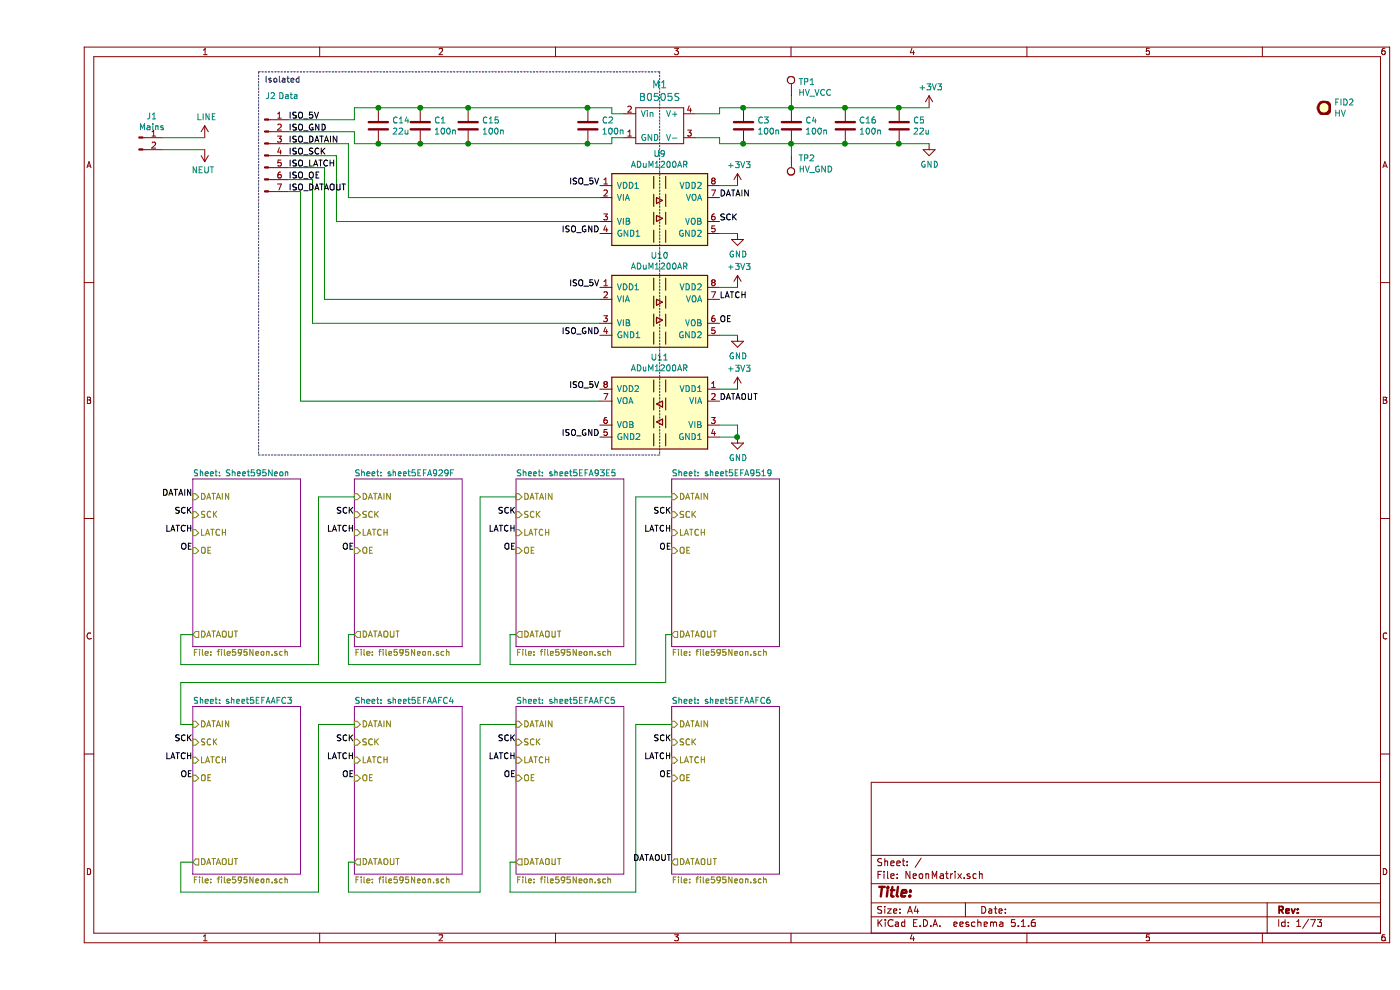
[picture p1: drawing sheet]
EESchema Schematic File Version 4
EELAYER 30 0
EELAYER END
$Descr A4 11693 8268
encoding utf-8
Sheet 1 73
Title ""
Date ""
Rev ""
Comp ""
Comment1 ""
Comment2 ""
Comment3 ""
Comment4 ""
$EndDescr
$Sheet
S 1300 4000 900  1400
U 5EF299B0
F0 "Sheet595Neon" 50
F1 "file595Neon.sch" 50
F2 "DATAIN" I L 1300 4150 50 
F3 "SCK" I L 1300 4300 50 
F4 "DATAOUT" O L 1300 5300 50 
F5 "LATCH" I L 1300 4450 50 
F6 "OE" I L 1300 4600 50 
$EndSheet
Text Label 1300 4300 2    50   ~ 0
SCK
Text Label 1300 4450 2    50   ~ 0
LATCH
Text Label 1300 4600 2    50   ~ 0
OE
$Sheet
S 2650 4000 900  1400
U 5EFA92A6
F0 "sheet5EFA929F" 50
F1 "file595Neon.sch" 50
F2 "DATAIN" I L 2650 4150 50 
F3 "SCK" I L 2650 4300 50 
F4 "DATAOUT" O L 2650 5300 50 
F5 "LATCH" I L 2650 4450 50 
F6 "OE" I L 2650 4600 50 
$EndSheet
Text Label 2650 4300 2    50   ~ 0
SCK
Text Label 2650 4450 2    50   ~ 0
LATCH
Text Label 2650 4600 2    50   ~ 0
OE
$Sheet
S 4000 4000 900  1400
U 5EFA93EC
F0 "sheet5EFA93E5" 50
F1 "file595Neon.sch" 50
F2 "DATAIN" I L 4000 4150 50 
F3 "SCK" I L 4000 4300 50 
F4 "DATAOUT" O L 4000 5300 50 
F5 "LATCH" I L 4000 4450 50 
F6 "OE" I L 4000 4600 50 
$EndSheet
Text Label 4000 4300 2    50   ~ 0
SCK
Text Label 4000 4450 2    50   ~ 0
LATCH
Text Label 4000 4600 2    50   ~ 0
OE
$Sheet
S 5300 4000 900  1400
U 5EFA9520
F0 "sheet5EFA9519" 50
F1 "file595Neon.sch" 50
F2 "DATAIN" I L 5300 4150 50 
F3 "SCK" I L 5300 4300 50 
F4 "DATAOUT" O L 5300 5300 50 
F5 "LATCH" I L 5300 4450 50 
F6 "OE" I L 5300 4600 50 
$EndSheet
Text Label 5300 4300 2    50   ~ 0
SCK
Text Label 5300 4450 2    50   ~ 0
LATCH
Text Label 5300 4600 2    50   ~ 0
OE
Wire Wire Line
	2650 4150 2350 4150
Wire Wire Line
	2350 4150 2350 5550
Wire Wire Line
	2350 5550 1200 5550
Wire Wire Line
	1200 5550 1200 5300
Wire Wire Line
	1200 5300 1300 5300
Wire Wire Line
	2650 5300 2600 5300
Wire Wire Line
	2600 5300 2600 5550
Wire Wire Line
	2600 5550 3700 5550
Wire Wire Line
	3700 5550 3700 4150
Wire Wire Line
	3700 4150 4000 4150
Wire Wire Line
	4000 5300 3950 5300
Wire Wire Line
	3950 5300 3950 5550
Wire Wire Line
	3950 5550 5000 5550
Wire Wire Line
	5000 5550 5000 4150
Wire Wire Line
	5000 4150 5300 4150
$Sheet
S 1300 5900 900  1400
U 5EFAAFCD
F0 "sheet5EFAAFC3" 50
F1 "file595Neon.sch" 50
F2 "DATAIN" I L 1300 6050 50 
F3 "SCK" I L 1300 6200 50 
F4 "DATAOUT" O L 1300 7200 50 
F5 "LATCH" I L 1300 6350 50 
F6 "OE" I L 1300 6500 50 
$EndSheet
Text Label 1300 6200 2    50   ~ 0
SCK
Text Label 1300 6350 2    50   ~ 0
LATCH
Text Label 1300 6500 2    50   ~ 0
OE
$Sheet
S 2650 5900 900  1400
U 5EFAAFD7
F0 "sheet5EFAAFC4" 50
F1 "file595Neon.sch" 50
F2 "DATAIN" I L 2650 6050 50 
F3 "SCK" I L 2650 6200 50 
F4 "DATAOUT" O L 2650 7200 50 
F5 "LATCH" I L 2650 6350 50 
F6 "OE" I L 2650 6500 50 
$EndSheet
Text Label 2650 6200 2    50   ~ 0
SCK
Text Label 2650 6350 2    50   ~ 0
LATCH
Text Label 2650 6500 2    50   ~ 0
OE
$Sheet
S 4000 5900 900  1400
U 5EFAAFE1
F0 "sheet5EFAAFC5" 50
F1 "file595Neon.sch" 50
F2 "DATAIN" I L 4000 6050 50 
F3 "SCK" I L 4000 6200 50 
F4 "DATAOUT" O L 4000 7200 50 
F5 "LATCH" I L 4000 6350 50 
F6 "OE" I L 4000 6500 50 
$EndSheet
Text Label 4000 6200 2    50   ~ 0
SCK
Text Label 4000 6350 2    50   ~ 0
LATCH
Text Label 4000 6500 2    50   ~ 0
OE
$Sheet
S 5300 5900 900  1400
U 5EFAAFEB
F0 "sheet5EFAAFC6" 50
F1 "file595Neon.sch" 50
F2 "DATAIN" I L 5300 6050 50 
F3 "SCK" I L 5300 6200 50 
F4 "DATAOUT" O L 5300 7200 50 
F5 "LATCH" I L 5300 6350 50 
F6 "OE" I L 5300 6500 50 
$EndSheet
Text Label 5300 6200 2    50   ~ 0
SCK
Text Label 5300 6350 2    50   ~ 0
LATCH
Text Label 5300 6500 2    50   ~ 0
OE
Wire Wire Line
	2650 6050 2350 6050
Wire Wire Line
	2350 6050 2350 7450
Wire Wire Line
	2350 7450 1200 7450
Wire Wire Line
	1200 7450 1200 7200
Wire Wire Line
	1200 7200 1300 7200
Wire Wire Line
	2650 7200 2600 7200
Wire Wire Line
	2600 7200 2600 7450
Wire Wire Line
	2600 7450 3700 7450
Wire Wire Line
	3700 7450 3700 6050
Wire Wire Line
	3700 6050 4000 6050
Wire Wire Line
	4000 7200 3950 7200
Wire Wire Line
	3950 7200 3950 7450
Wire Wire Line
	3950 7450 5000 7450
Wire Wire Line
	5000 7450 5000 6050
Wire Wire Line
	5000 6050 5300 6050
Wire Wire Line
	5300 5300 5250 5300
Wire Wire Line
	5250 5300 5250 5700
Wire Wire Line
	5250 5700 1200 5700
Wire Wire Line
	1200 5700 1200 6050
Wire Wire Line
	1200 6050 1300 6050
$Comp
L Connector:Conn_01x02_Male J1
U 1 1
P 850 1150
F 0 "J1" H 958 1331 50  0000 C CNN
F 1 "Mains" H 958 1240 50  0000 C CNN
F 2 "TerminalBlock_RND:TerminalBlock_RND_205-00001_1x02_P5.00mm_Horizontal" H 850 1150 50  0001 C CNN
F 3 "~" H 850 1150 50  0001 C CNN
	1    850  1150
	1    0    0    -1  
$EndComp
$Comp
L power:LINE #PWR0269
U 1 1
P 1400 1150
F 0 "#PWR0269" H 1400 1000 50  0001 C CNN
F 1 "LINE" H 1415 1323 50  0000 C CNN
F 2 "" H 1400 1150 50  0001 C CNN
F 3 "" H 1400 1150 50  0001 C CNN
	1    1400 1150
	1    0    0    -1  
$EndComp
$Comp
L power:NEUT #PWR0270
U 1 1
P 1400 1250
F 0 "#PWR0270" H 1400 1100 50  0001 C CNN
F 1 "NEUT" H 1415 1423 50  0000 C CNN
F 2 "" H 1400 1250 50  0001 C CNN
F 3 "" H 1400 1250 50  0001 C CNN
	1    1400 1250
	-1   0    0    1   
$EndComp
Wire Wire Line
	1050 1150 1400 1150
Wire Wire Line
	1400 1250 1050 1250
$Comp
L Connector:Conn_01x07_Male J2
U 1 1
P 1900 1300
F 0 "J2" H 1950 1800 50  0000 C CNN
F 1 "Data" H 2100 1800 50  0000 C CNN
F 2 "Connector_PinHeader_2.54mm:PinHeader_1x07_P2.54mm_Vertical" H 1900 1300 50  0001 C CNN
F 3 "~" H 1900 1300 50  0001 C CNN
	1    1900 1300
	1    0    0    -1  
$EndComp
$Comp
L NeonMatrix:B0505S M1
U 1 1
P 5200 1050
F 0 "M1" H 5200 1397 60  0000 C CNN
F 1 "B0505S" H 5200 1291 60  0000 C CNN
F 2 "NeonMatrix:M_DCDC_SIP4" H 5200 1050 60  0001 C CNN
F 3 "" H 5200 1050 60  0001 C CNN
	1    5200 1050
	1    0    0    -1  
$EndComp
Wire Wire Line
	2100 1100 2650 1100
$Comp
L Isolator:ADuM1200AR U9
U 1 1
P 5200 1750
F 0 "U9" H 5200 2217 50  0000 C CNN
F 1 "ADuM1200AR" H 5200 2126 50  0000 C CNN
F 2 "Package_SO:SOIC-8_3.9x4.9mm_P1.27mm" H 5200 1350 50  0001 C CIN
F 3 "https://www.analog.com/media/en/technical-documentation/data-sheets/ADuM1200_1201.pdf" H 4750 2150 50  0001 C CNN
F 4 "C15219" H 5200 1750 50  0001 C CNN "LCSC"
	1    5200 1750
	1    0    0    -1  
$EndComp
$Comp
L Isolator:ADuM1200AR U10
U 1 1
P 5200 2600
F 0 "U10" H 5200 3067 50  0000 C CNN
F 1 "ADuM1200AR" H 5200 2976 50  0000 C CNN
F 2 "Package_SO:SOIC-8_3.9x4.9mm_P1.27mm" H 5200 2200 50  0001 C CIN
F 3 "https://www.analog.com/media/en/technical-documentation/data-sheets/ADuM1200_1201.pdf" H 4750 3000 50  0001 C CNN
F 4 "C15219" H 5200 2600 50  0001 C CNN "LCSC"
	1    5200 2600
	1    0    0    -1  
$EndComp
Wire Wire Line
	2100 1200 2600 1200
Wire Wire Line
	2600 1200 2600 1650
Wire Wire Line
	2100 1300 2500 1300
Wire Wire Line
	2500 1300 2500 1850
Text Label 4700 1550 2    50   ~ 0
ISO_5V
Text Label 4700 2400 2    50   ~ 0
ISO_5V
Text Label 4700 2800 2    50   ~ 0
ISO_GND
Text Label 4700 1950 2    50   ~ 0
ISO_GND
Wire Wire Line
	2100 1400 2400 1400
Wire Wire Line
	2400 1400 2400 2500
Wire Wire Line
	2100 1500 2300 1500
Wire Wire Line
	2300 1500 2300 2700
Text Label 2100 1000 0    50   ~ 0
ISO_5V
Text Label 2100 1100 0    50   ~ 0
ISO_GND
Text Notes 1900 700  0    50   ~ 0
Isolated
Text Label 2100 1200 0    50   ~ 0
ISO_DATAIN
Text Label 2100 1300 0    50   ~ 0
ISO_SCK
Text Label 2100 1400 0    50   ~ 0
ISO_LATCH
Text Label 2100 1500 0    50   ~ 0
ISO_OE
$Comp
L power:+3V3 #PWR0271
U 1 1
P 7450 900
F 0 "#PWR0271" H 7450 750 50  0001 C CNN
F 1 "+3V3" H 7465 1073 50  0000 C CNN
F 2 "" H 7450 900 50  0001 C CNN
F 3 "" H 7450 900 50  0001 C CNN
	1    7450 900 
	1    0    0    -1  
$EndComp
$Comp
L power:GND #PWR0272
U 1 1
P 7450 1200
F 0 "#PWR0272" H 7450 950 50  0001 C CNN
F 1 "GND" H 7455 1027 50  0000 C CNN
F 2 "" H 7450 1200 50  0001 C CNN
F 3 "" H 7450 1200 50  0001 C CNN
	1    7450 1200
	1    0    0    -1  
$EndComp
$Comp
L Device:C C1
U 1 1
P 3200 1050
F 0 "C1" H 3315 1096 50  0000 L CNN
F 1 "100n" H 3315 1005 50  0000 L CNN
F 2 "Capacitor_SMD:C_0805_2012Metric" H 3238 900 50  0001 C CNN
F 3 "~" H 3200 1050 50  0001 C CNN
F 4 "C49678" H 3200 1050 50  0001 C CNN "LCSC"
	1    3200 1050
	1    0    0    -1  
$EndComp
$Comp
L Device:C C2
U 1 1
P 4600 1050
F 0 "C2" H 4715 1096 50  0000 L CNN
F 1 "100n" H 4715 1005 50  0000 L CNN
F 2 "Capacitor_SMD:C_0805_2012Metric" H 4638 900 50  0001 C CNN
F 3 "~" H 4600 1050 50  0001 C CNN
F 4 "C49678" H 4600 1050 50  0001 C CNN "LCSC"
	1    4600 1050
	1    0    0    -1  
$EndComp
$Comp
L Device:C C3
U 1 1
P 5900 1050
F 0 "C3" H 6015 1096 50  0000 L CNN
F 1 "100n" H 6015 1005 50  0000 L CNN
F 2 "Capacitor_SMD:C_0805_2012Metric" H 5938 900 50  0001 C CNN
F 3 "~" H 5900 1050 50  0001 C CNN
F 4 "C49678" H 5900 1050 50  0001 C CNN "LCSC"
	1    5900 1050
	1    0    0    -1  
$EndComp
Wire Wire Line
	4800 1200 4800 1150
Wire Wire Line
	4800 1150 4900 1150
Connection ~ 4600 1200
Wire Wire Line
	4600 1200 4800 1200
Wire Wire Line
	4900 950  4800 950 
Wire Wire Line
	4800 950  4800 900 
Wire Wire Line
	4800 900  4600 900 
Connection ~ 4600 900 
Wire Wire Line
	2650 900  2650 1000
Wire Wire Line
	2650 1000 2100 1000
Wire Wire Line
	2650 1100 2650 1200
Wire Wire Line
	5700 1150 5700 1200
Wire Wire Line
	5700 1200 5900 1200
Wire Wire Line
	5500 1150 5700 1150
Wire Wire Line
	5700 900  5700 950 
Wire Wire Line
	5500 950  5700 950 
$Comp
L power:+3V3 #PWR0273
U 1 1
P 5850 1550
F 0 "#PWR0273" H 5850 1400 50  0001 C CNN
F 1 "+3V3" H 5865 1723 50  0000 C CNN
F 2 "" H 5850 1550 50  0001 C CNN
F 3 "" H 5850 1550 50  0001 C CNN
	1    5850 1550
	1    0    0    -1  
$EndComp
$Comp
L power:+3V3 #PWR0274
U 1 1
P 5850 2400
F 0 "#PWR0274" H 5850 2250 50  0001 C CNN
F 1 "+3V3" H 5865 2573 50  0000 C CNN
F 2 "" H 5850 2400 50  0001 C CNN
F 3 "" H 5850 2400 50  0001 C CNN
	1    5850 2400
	1    0    0    -1  
$EndComp
$Comp
L Device:C C4
U 1 1
P 6300 1050
F 0 "C4" H 6415 1096 50  0000 L CNN
F 1 "100n" H 6415 1005 50  0000 L CNN
F 2 "Capacitor_SMD:C_0805_2012Metric" H 6338 900 50  0001 C CNN
F 3 "~" H 6300 1050 50  0001 C CNN
F 4 "C49678" H 6300 1050 50  0001 C CNN "LCSC"
	1    6300 1050
	1    0    0    -1  
$EndComp
Connection ~ 5900 900 
Connection ~ 6300 900 
Wire Wire Line
	5900 1200 6300 1200
Connection ~ 5900 1200
Connection ~ 6300 1200
$Comp
L power:GND #PWR0275
U 1 1
P 5850 2800
F 0 "#PWR0275" H 5850 2550 50  0001 C CNN
F 1 "GND" H 5855 2627 50  0000 C CNN
F 2 "" H 5850 2800 50  0001 C CNN
F 3 "" H 5850 2800 50  0001 C CNN
	1    5850 2800
	1    0    0    -1  
$EndComp
$Comp
L power:GND #PWR0276
U 1 1
P 5850 1950
F 0 "#PWR0276" H 5850 1700 50  0001 C CNN
F 1 "GND" H 5855 1777 50  0000 C CNN
F 2 "" H 5850 1950 50  0001 C CNN
F 3 "" H 5850 1950 50  0001 C CNN
	1    5850 1950
	1    0    0    -1  
$EndComp
Wire Wire Line
	5700 1950 5850 1950
Wire Wire Line
	5850 1550 5700 1550
Wire Wire Line
	5700 2400 5850 2400
Wire Wire Line
	5850 2800 5700 2800
Text Label 1300 4150 2    50   ~ 0
DATAIN
Text Label 5700 1650 0    50   ~ 0
DATAIN
Text Label 5700 1850 0    50   ~ 0
SCK
Text Label 5700 2500 0    50   ~ 0
LATCH
Text Label 5700 2700 0    50   ~ 0
OE
$Comp
L Device:C C5
U 1 1
P 7200 1050
F 0 "C5" H 7315 1096 50  0000 L CNN
F 1 "22u" H 7315 1005 50  0000 L CNN
F 2 "Capacitor_SMD:C_0805_2012Metric" H 7238 900 50  0001 C CNN
F 3 "~" H 7200 1050 50  0001 C CNN
F 4 "C45783" H 7200 1050 50  0001 C CNN "LCSC"
	1    7200 1050
	1    0    0    -1  
$EndComp
Connection ~ 7200 900 
Wire Wire Line
	7200 900  7450 900 
Connection ~ 7200 1200
Wire Wire Line
	7200 1200 7450 1200
$Comp
L Mechanical:Fiducial FID2
U 1 1
P 10750 900
F 0 "FID2" H 10835 946 50  0000 L CNN
F 1 "HV" H 10835 855 50  0000 L CNN
F 2 "Symbol:Symbol_HighVoltage_Type1_CopperTop_Big" H 10750 900 50  0001 C CNN
F 3 "~" H 10750 900 50  0001 C CNN
	1    10750 900 
	1    0    0    -1  
$EndComp
$Comp
L Connector:TestPoint TP1
U 1 1
P 6300 800
F 0 "TP1" H 6358 918 50  0000 L CNN
F 1 "HV_VCC" H 6358 827 50  0000 L CNN
F 2 "TestPoint:TestPoint_Pad_2.0x2.0mm" H 6500 800 50  0001 C CNN
F 3 "~" H 6500 800 50  0001 C CNN
	1    6300 800 
	1    0    0    -1  
$EndComp
$Comp
L Connector:TestPoint TP2
U 1 1
P 6300 1300
F 0 "TP2" H 6242 1326 50  0000 R CNN
F 1 "HV_GND" H 6242 1417 50  0000 R CNN
F 2 "TestPoint:TestPoint_Pad_2.0x2.0mm" H 6500 1300 50  0001 C CNN
F 3 "~" H 6500 1300 50  0001 C CNN
	1    6300 1300
	-1   0    0    1   
$EndComp
Wire Wire Line
	5700 900  5900 900 
Wire Wire Line
	6300 800  6300 900 
Wire Wire Line
	6300 1300 6300 1200
$Comp
L Device:C C14
U 1 1
P 2850 1050
F 0 "C14" H 2965 1096 50  0000 L CNN
F 1 "22u" H 2965 1005 50  0000 L CNN
F 2 "Capacitor_SMD:C_0805_2012Metric" H 2888 900 50  0001 C CNN
F 3 "~" H 2850 1050 50  0001 C CNN
F 4 "C45783" H 2850 1050 50  0001 C CNN "LCSC"
	1    2850 1050
	1    0    0    -1  
$EndComp
Wire Wire Line
	2650 900  2850 900 
Connection ~ 2850 900 
Wire Wire Line
	2850 900  3200 900 
Wire Wire Line
	2650 1200 2850 1200
Connection ~ 2850 1200
Wire Wire Line
	2850 1200 3200 1200
$Comp
L Isolator:ADuM1200AR U11
U 1 1
P 5200 3450
F 0 "U11" H 5200 3917 50  0000 C CNN
F 1 "ADuM1200AR" H 5200 3826 50  0000 C CNN
F 2 "Package_SO:SOIC-8_3.9x4.9mm_P1.27mm" H 5200 3050 50  0001 C CIN
F 3 "https://www.analog.com/media/en/technical-documentation/data-sheets/ADuM1200_1201.pdf" H 4750 3850 50  0001 C CNN
F 4 "C15219" H 5200 3450 50  0001 C CNN "LCSC"
	1    5200 3450
	-1   0    0    -1  
$EndComp
Text Label 4700 3250 2    50   ~ 0
ISO_5V
Text Label 4700 3650 2    50   ~ 0
ISO_GND
$Comp
L power:+3V3 #PWR0293
U 1 1
P 5850 3250
F 0 "#PWR0293" H 5850 3100 50  0001 C CNN
F 1 "+3V3" H 5865 3423 50  0000 C CNN
F 2 "" H 5850 3250 50  0001 C CNN
F 3 "" H 5850 3250 50  0001 C CNN
	1    5850 3250
	1    0    0    -1  
$EndComp
$Comp
L power:GND #PWR0294
U 1 1
P 5850 3650
F 0 "#PWR0294" H 5850 3400 50  0001 C CNN
F 1 "GND" H 5855 3477 50  0000 C CNN
F 2 "" H 5850 3650 50  0001 C CNN
F 3 "" H 5850 3650 50  0001 C CNN
	1    5850 3650
	1    0    0    -1  
$EndComp
Wire Wire Line
	5700 3250 5850 3250
Wire Wire Line
	5850 3650 5700 3650
Wire Notes Line
	5200 600  5200 3800
Wire Notes Line
	1850 600  1850 3800
Text Label 2100 1600 0    50   ~ 0
ISO_DATAOUT
Wire Wire Line
	2100 1600 2200 1600
Wire Wire Line
	2200 1600 2200 3350
Wire Wire Line
	5700 3550 5850 3550
Wire Wire Line
	5850 3550 5850 3650
Connection ~ 5850 3650
Text Label 5300 7200 2    50   ~ 0
DATAOUT
Text Label 5700 3350 0    50   ~ 0
DATAOUT
Wire Wire Line
	2600 1650 4700 1650
Wire Wire Line
	2500 1850 4700 1850
Wire Wire Line
	2400 2500 4700 2500
Wire Wire Line
	2300 2700 4700 2700
Wire Wire Line
	2200 3350 4700 3350
Wire Wire Line
	3200 900  3600 900 
Connection ~ 3200 900 
Wire Wire Line
	3200 1200 3600 1200
Connection ~ 3200 1200
Wire Notes Line
	1850 600  5200 600 
Wire Notes Line
	1850 3800 5200 3800
$Comp
L Device:C C15
U 1 1
P 3600 1050
F 0 "C15" H 3715 1096 50  0000 L CNN
F 1 "100n" H 3715 1005 50  0000 L CNN
F 2 "Capacitor_SMD:C_0805_2012Metric" H 3638 900 50  0001 C CNN
F 3 "~" H 3600 1050 50  0001 C CNN
F 4 "C49678" H 3600 1050 50  0001 C CNN "LCSC"
	1    3600 1050
	1    0    0    -1  
$EndComp
$Comp
L Device:C C16
U 1 1
P 6750 1050
F 0 "C16" H 6865 1096 50  0000 L CNN
F 1 "100n" H 6865 1005 50  0000 L CNN
F 2 "Capacitor_SMD:C_0805_2012Metric" H 6788 900 50  0001 C CNN
F 3 "~" H 6750 1050 50  0001 C CNN
F 4 "C49678" H 6750 1050 50  0001 C CNN "LCSC"
	1    6750 1050
	1    0    0    -1  
$EndComp
Wire Wire Line
	5900 900  6300 900 
Wire Wire Line
	6300 900  6750 900 
Connection ~ 6750 900 
Wire Wire Line
	6750 900  7200 900 
Wire Wire Line
	6300 1200 6750 1200
Connection ~ 6750 1200
Wire Wire Line
	6750 1200 7200 1200
Connection ~ 3600 900 
Wire Wire Line
	3600 900  4600 900 
Connection ~ 3600 1200
Wire Wire Line
	3600 1200 4600 1200
$EndSCHEMATC
